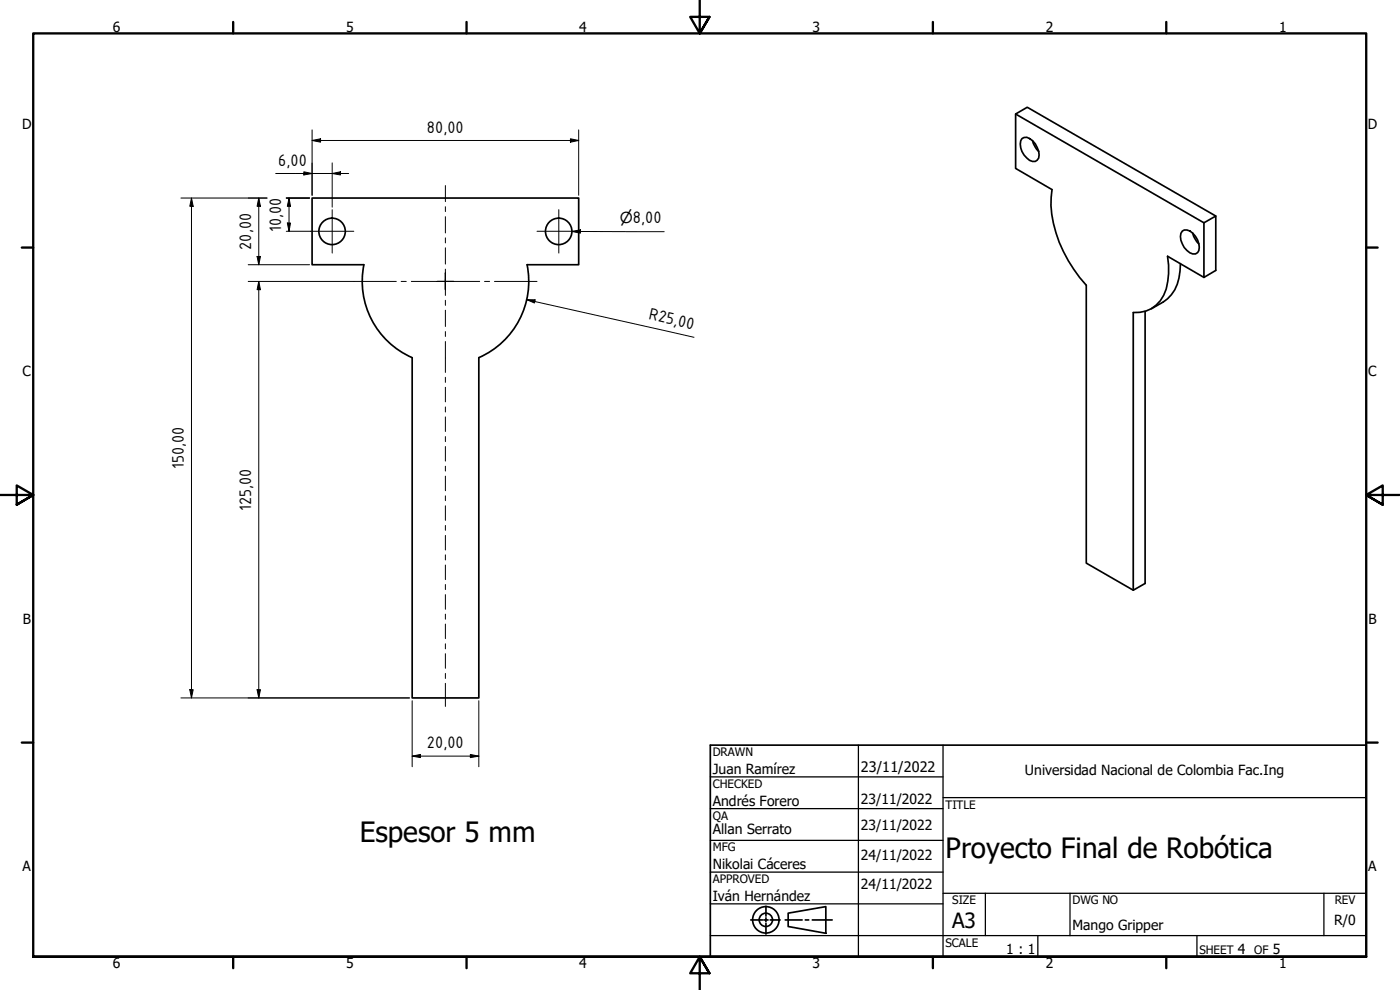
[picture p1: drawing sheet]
<svg xmlns="http://www.w3.org/2000/svg" width="420mm" height="297mm" viewBox="0 0 420 297" stroke-linecap="round" stroke-linejoin="round" font-family="sans-serif">
<!-- layer: Visible (ISO) -->
<g fill="none" stroke="#000" stroke-width=".51">
<path d="M304.8 34.2l56.5 32.7 3.6-2.1v16.3l-3.6 2.1v-16.3M306.7 41.6a2.28 2.28 0 0 1 3.2 .6 6.2 6.2 0 0 1 1.8 5.2 1.71 1.71 0 0 1-2.7 .7 5.8 5.8 0 0 1-2.7-5.8zM309.9 42.2a7.3 7.3 0 0 0 1.8 3.3M109.2 79.4h-15.5v-20h80v20h-15.5M109.2 79.4a25 25 0 0 0 14.5 27.9M158.2 79.4a25 25 0 0 1-14.5 27.9M354.3 79.1a12.8 12.8 0 0 1-5.2 11.5l-3.5 2M354.8 69.3a2.38 2.38 0 0 1 3.1 .7 4.9 4.9 0 0 1 1.5 5.8 2.28 2.28 0 0 1-3.2-.6 5.9 5.9 0 0 1-1.8-5.2zM357.9 70a7.3 7.3 0 0 0 1.9 3.2M364.9 64.8l-56.6-32.6-3.5 2v16.3l10.9 6.4a33.9 33.9 0 0 0 6.6 23.9l3.7 4.8v83.4l14.1 8.1M361.3 83.2l-10.9-6.3a18.4 18.4 0 0 1-2.2 13.3 9 9 0 0 1-8.1 3.6v83.3l3.6-2v-81.7M123.7 107.4v102h20v-102"/>
<circle cx="99.7" cy="69.4" r="4"/>
<circle cx="167.7" cy="69.4" r="4"/>
</g>
<!-- layer: Border (ANSI) -->
<g fill="none" stroke="#000" stroke-width=".7">
<path d="M70 6.6v3.4M140 6.6v3.4M210 0v10l-2.9-4.9h5.8l-2.9 4.9 2.9-4.9M280 6.6v3.4M350 6.6v3.4M6.5 74.3h3.5M410 74.3h3.4M0 148.5h10l-5-2.8v5.7l5-2.9-5 2.9M420 148.5h-10l5-2.8v5.7l-5-2.9 5 2.9M6.5 222.8h3.5M410 222.8h3.4M10 287.1v-277.1h400v277.1h-400h400"/>
<path d="M70 287.1v3.4M140 287.1v3.4M212.9 292l-2.9-4.9 2.9 4.9h-5.8l2.9-4.9v9.9M280 287.1v3.4M350 287.1v3.4"/>
</g>
<!-- layer: Title (ANSI) -->
<g fill="none" stroke="#000" stroke-width=".51">
<path d="M213.2 223.6h196.8v63.5h-196.8zM225.3 276h3.6M229.2 276h.7v.5M229.9 275.4v.6h.6M229.9 271.9v3M229.9 277v3.3M231.1 276h3M235.6 276h5.1M236.5 274l11.3-2v8l-11.3-2zM241.7 276h1M243.8 276h5.9"/>
<circle cx="229.8" cy="276" r="4"/>
<circle cx="229.8" cy="276" r="2"/>
</g>
<g fill="none" stroke="#000" stroke-width=".38">
<path d="M213.2 233.1h69.8M257.6 223.6v63.5M283 223.6v63.5M283 239.3h127M213.2 242.6h69.8M213.2 252.1h69.8M213.2 261.7h69.8M213.2 271.2h69.8M283 268h127M295.7 268v12.7M321.1 268v12.7M397.3 268v12.7"/>
<path d="M213.2 280.7h196.8M311.5 280.7v6.4M359.2 280.7v6.4"/>
</g>
<!-- layer: Dimension (ISO) -->
<g fill="none" stroke="#000" stroke-width=".3">
<path d="M93.7 39v19.6M173.7 39v19.6M54.3 59.4h25.8M57.5 59.4l.5 2.5h-1zM57.5 59.4v150M77.7 59.4l.5 2.5h-1zM77.7 59.4v20M82.7 52.1h21.9M85.9 59.4h7M86.7 59.4l.5 2.5h-1zM86.7 59.4v10M91.2 51.5l2.5 .6-2.5 .4z"/>
<path d="M93.7 42.1l2.5-.5v1.1zM93.7 42.1h80M99.7 52.1l2.5-.6v1zM99.7 48.9v13.3M171.2 41.6l2.5 .5-2.5 .6zM74.5 79.4h18.4M77.2 76.9h1l-.5 2.5zM85.9 69.4h7.3M86.2 66.9h1l-.5 2.5zM171.7 69.5l2.5-.6v1.1zM171.7 69.5h27.6M74.5 84.4h31.7"/>
<path d="M77.7 84.4l.5 2.5h-1zM77.7 84.4v125M158.1 89.9l2.5 .1-.2 .9zM158.1 89.9l50.2 11.3M54.3 209.4h68.6M57 206.9h1l-.5 2.5zM77.2 206.9h1l-.5 2.5zM123.7 210.2v19.8M143.7 210.2v19.8M123.7 226.9l2.5-.5v.9zM123.7 226.9h20M141.2 226.4l2.5 .5-2.5 .4z"/>
</g>
<g fill="#000">
<path d="M91.2 51.5l2.5 .6-2.5 .4z" fill-rule="evenodd"/>
<path d="M93.7 42.1l2.5-.5v1.1z" fill-rule="evenodd"/>
<path d="M99.7 52.1l2.5-.6v1z" fill-rule="evenodd"/>
<path d="M171.2 41.6l2.5 .5-2.5 .6z" fill-rule="evenodd"/>
<path d="M57.5 59.4l.5 2.5h-1z" fill-rule="evenodd"/>
<path d="M77.2 76.9h1l-.5 2.5z" fill-rule="evenodd"/>
<path d="M77.7 59.4l.5 2.5h-1z" fill-rule="evenodd"/>
<path d="M86.2 66.9h1l-.5 2.5z" fill-rule="evenodd"/>
<path d="M86.7 59.4l.5 2.5h-1z" fill-rule="evenodd"/>
<path d="M171.7 69.5l2.5-.6v1.1z" fill-rule="evenodd"/>
<path d="M77.7 84.4l.5 2.5h-1z" fill-rule="evenodd"/>
<path d="M158.1 89.9l2.5 .1-.2 .9z" fill-rule="evenodd"/>
<path d="M57 206.9h1l-.5 2.5z" fill-rule="evenodd"/>
<path d="M77.2 206.9h1l-.5 2.5z" fill-rule="evenodd"/>
<path d="M123.7 226.9l2.5-.5v.9z" fill-rule="evenodd"/>
<path d="M141.2 226.4l2.5 .5-2.5 .4z" fill-rule="evenodd"/>
</g>
<!-- layer: Centerline (ISO) -->
<g fill="none" stroke="#000" stroke-width=".3">
<path d="M133.7 55.7v4.8M133.7 62v1.5M133.7 65v4.9M133.7 71.4v1.5M133.7 74.3v4.9M133.7 80.8v1.4M133.7 83.7v4.9M133.7 90.1v1.5M133.7 93.1v4.9M133.7 99.5v1.5M133.7 102.5v9.2M133.7 113.2v1.5"/>
<path d="M133.7 116.2v4.4M133.7 122.1v1.5M133.7 125.1v4.4M133.7 131v1.5M133.7 134v4.4M133.7 139.9v1.4M133.7 142.9v4.3M133.7 148.8v1.4M133.7 151.8v4.3M133.7 157.7v1.4M133.7 160.6v4.4M133.7 166.5v1.5"/>
<path d="M133.7 169.5v4.4M133.7 175.4v1.5M133.7 178.4v4.4M133.7 184.3v1.5M133.7 187.2v4.4M133.7 193.2v1.5M133.7 196.1v4.4M133.7 202v1.6M133.7 205v6.9"/>
</g>
<!-- layer: Center Mark (ISO) -->
<g fill="none" stroke="#000" stroke-width=".3">
<path d="M93.2 69.4h13M99.7 62.9v13M161.2 69.4h13M167.7 62.9v13M106.2 84.4h12.7M120.4 84.4h1.5M123.4 84.4h10.3h-2.5M131.2 84.4h2.5h-2.5M133.7 81.9v2.5v-2.5M133.7 86.9v-2.5v2.5M136.1 84.4h-2.4h10.3M136.1 84.4h-2.4h2.4"/>
<path d="M145.4 84.4h1.5M148.4 84.4h12.8"/>
</g>
<g font-size="8.4">
<text x="107.9" y="252.6">Espesor 5 mm</text>
<text x="283.8" y="257.3">Proyecto Final de Robótica</text>
</g>
<text font-size="6.3" x="285.8" y="278.6">A3</text>
<g font-size="5.4">
<text x="128.1" y="39.9">80,00</text>
<text x="83.5" y="49.7">6,00</text>
<text x="84.4" y="69.6" transform="rotate(-90 84.4 69.6)">10,00</text>
<text x="189.9" y="67">8,00</text>
<text x="75.4" y="74.9" transform="rotate(-90 75.4 74.9)">20,00</text>
<text x="194.6" y="95.7" transform="rotate(13 194.6 95.7)">R25,00</text>
<text x="55.2" y="140.8" transform="rotate(-90 55.2 140.8)">150,00</text>
<text x="75.4" y="153.3" transform="rotate(-90 75.4 153.3)">125,00</text>
<text x="128.1" y="224.5">20,00</text>
</g>
<text font-size="4.6" x="186.1" y="67">⌀</text>
<text font-size="4.3" x="258.4" y="231.6">23/11/2022</text>
<g font-size="4.2">
<text x="33.8" y="9.6">6</text>
<text x="103.9" y="9.6">5</text>
<text x="173.9" y="9.6">4</text>
<text x="243.8" y="9.6">3</text>
<text x="313.9" y="9.6">2</text>
<text x="383.9" y="9.6">1</text>
<text x="6.7" y="38.7">D</text>
<text x="410.5" y="38.7">D</text>
<text x="6.8" y="113">C</text>
<text x="410.7" y="113">C</text>
<text x="6.9" y="187.2">B</text>
<text x="410.7" y="187.2">B</text>
<text x="213.9" y="232.3">Juan Ramírez</text>
<text x="307.6" y="232.6">Universidad Nacional de Colombia Fac.Ing</text>
<text x="213.9" y="241.8">Andrés Forero</text>
<text x="258.4" y="241.2">23/11/2022</text>
<text x="213.9" y="250.4">Allan Serrato</text>
<text x="258.4" y="249">23/11/2022</text>
<text x="6.8" y="261.4">A</text>
<text x="213.9" y="260.8">Nikolai Cáceres</text>
<text x="258.4" y="258.1">24/11/2022</text>
<text x="410.7" y="261.4">A</text>
<text x="258.4" y="266.8">24/11/2022</text>
<text x="213.9" y="270.4">Iván Hernández</text>
<text x="321.9" y="279.1">Mango Gripper</text>
<text x="400.4" y="277.5">R/0</text>
<text x="302" y="286.3">1 : 1</text>
<text x="371.5" y="286.2">4</text>
<text x="382" y="286.2">5</text>
<text x="33.8" y="290.5">6</text>
<text x="103.9" y="290.5">5</text>
<text x="173.9" y="290.5">4</text>
<text x="243.8" y="290.5">3</text>
<text x="313.9" y="290.5">2</text>
<text x="383.9" y="290.5">1</text>
</g>
<g font-size="3.5">
<text x="213.9" y="226.9">DRAWN</text>
<text x="213.9" y="236.4">CHECKED</text>
<text x="213.9" y="245.9">QA</text>
<text x="283.8" y="242.6">TITLE</text>
<text x="213.9" y="255.4">MFG</text>
<text x="213.9" y="265">APPROVED</text>
<text x="285.8" y="271.3">SIZE</text>
<text x="321.9" y="271.3">DWG NO</text>
<text x="400.6" y="271.3">REV</text>
<text x="283.8" y="284">SCALE</text>
<text x="360" y="286.2">SHEET</text>
<text x="376.4" y="286.2">OF</text>
</g>
</svg>
